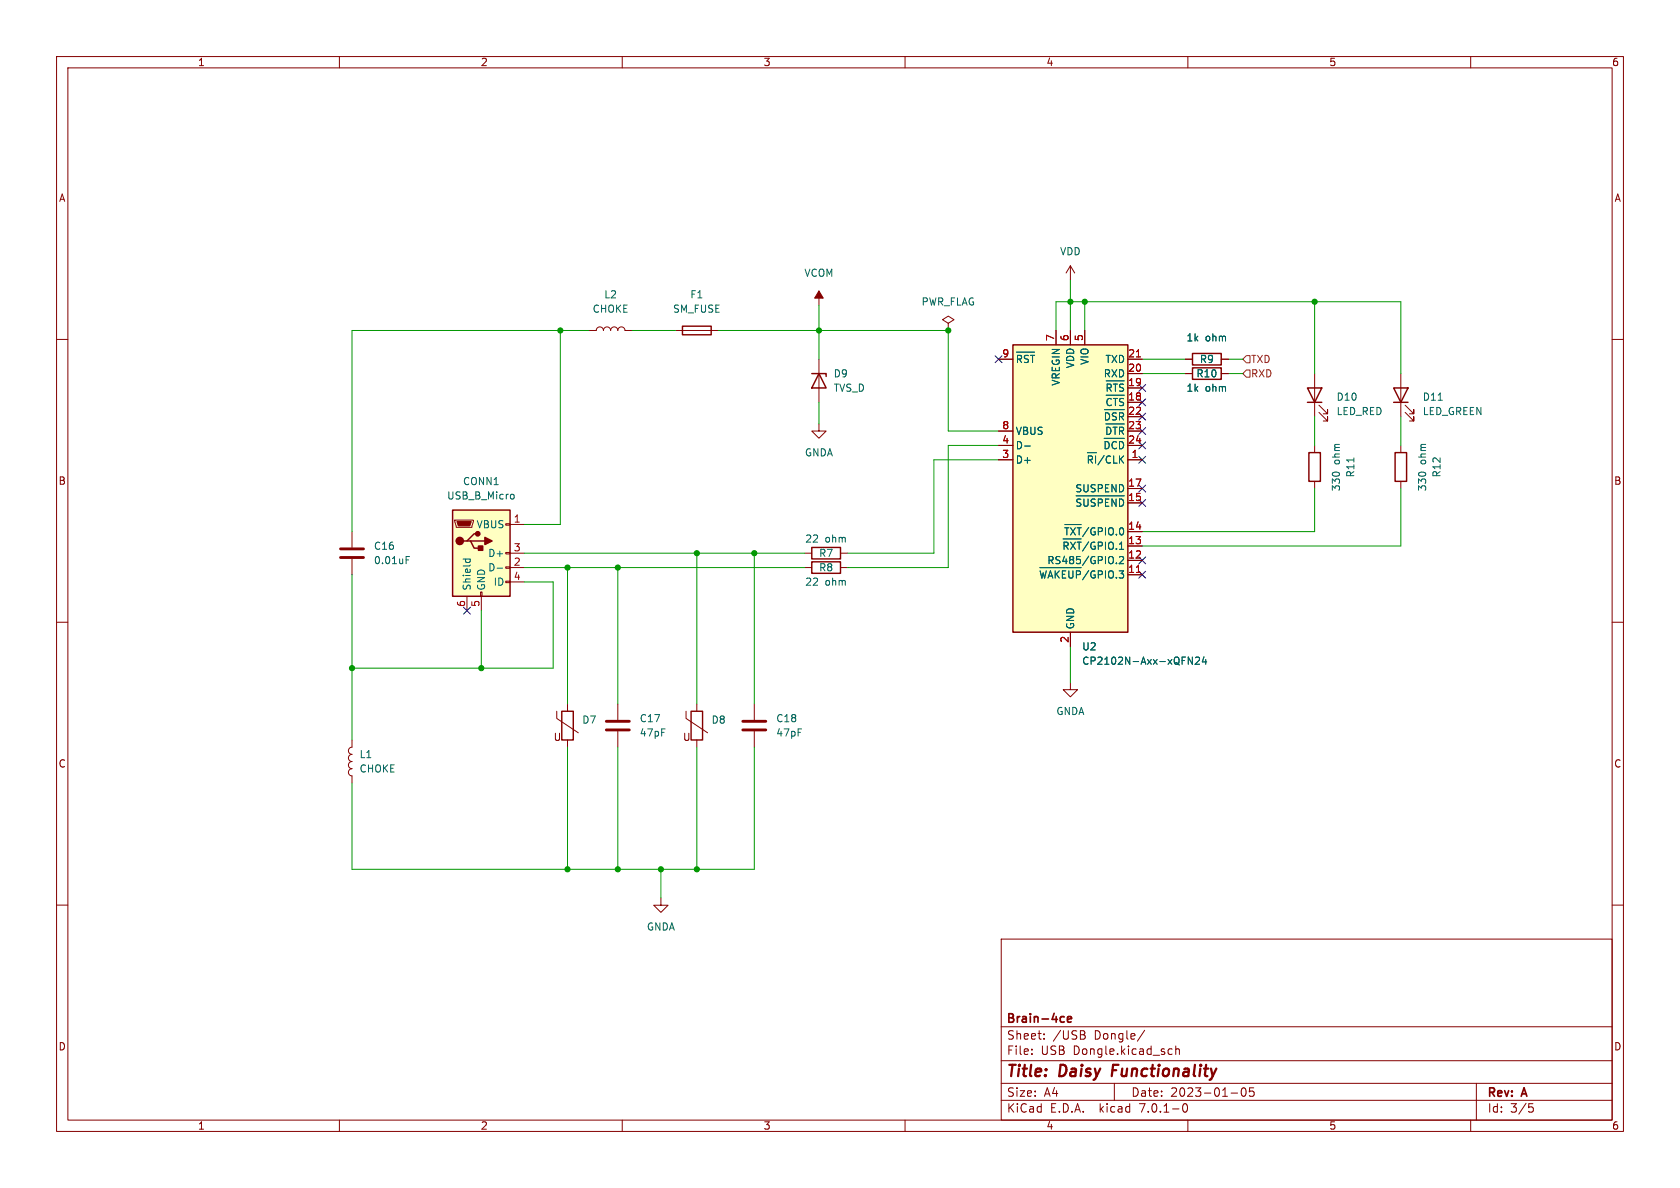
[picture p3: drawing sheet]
(kicad_sch (version 20211123) (generator eeschema)

 (paper "A4")

 (title_block
  (title "Daisy Functionality")
  (date "2023-01-05")
  (rev "A")
  (company "Brain-4ce"))

 (lib_symbols
  (symbol "Connector:USB_B_Micro" (pin_names (offset 1.016)) (in_bom yes) (on_board yes)
   (property "Reference" "J" (id 0) (at -5.08 11.43 0) (effects (font (size 1.27 1.27)) (justify left)))
   (property "Value" "USB_B_Micro" (id 1) (at -5.08 8.89 0) (effects (font (size 1.27 1.27)) (justify left)))
   (property "Footprint" "" (id 2) (at 3.81 -1.27 0) (effects (font (size 1.27 1.27)) hide))
   (property "Datasheet" "~" (id 3) (at 3.81 -1.27 0) (effects (font (size 1.27 1.27)) hide))
   (symbol "USB_B_Micro_0_1"
    (rectangle (start -5.08 -7.62) (end 5.08 7.62) (stroke (width 0.254) (type default) (color 0 0 0 0)) (fill (type background)))
    (circle (center -3.81 2.159) (radius 0.635) (stroke (width 0.254) (type default) (color 0 0 0 0)) (fill (type outline)))
    (circle (center -0.635 3.429) (radius 0.381) (stroke (width 0.254) (type default) (color 0 0 0 0)) (fill (type outline)))
    (rectangle (start -0.127 -7.62) (end 0.127 -6.858) (stroke (width 0) (type default) (color 0 0 0 0)) (fill (type none)))
    (polyline (pts (xy -1.905 2.159) (xy 0.635 2.159)) (stroke (width 0.254) (type default) (color 0 0 0 0)) (fill (type none)))
    (polyline (pts (xy -3.175 2.159) (xy -2.54 2.159) (xy -1.27 3.429) (xy -0.635 3.429)) (stroke (width 0.254) (type default) (color 0 0 0 0)) (fill (type none)))
    (polyline (pts (xy -2.54 2.159) (xy -1.905 2.159) (xy -1.27 0.889) (xy 0 0.889)) (stroke (width 0.254) (type default) (color 0 0 0 0)) (fill (type none)))
    (polyline (pts (xy 0.635 2.794) (xy 0.635 1.524) (xy 1.905 2.159) (xy 0.635 2.794)) (stroke (width 0.254) (type default) (color 0 0 0 0)) (fill (type outline)))
    (polyline (pts (xy -4.318 5.588) (xy -1.778 5.588) (xy -2.032 4.826) (xy -4.064 4.826) (xy -4.318 5.588)) (stroke (width 0) (type default) (color 0 0 0 0)) (fill (type outline)))
    (polyline (pts (xy -4.699 5.842) (xy -4.699 5.588) (xy -4.445 4.826) (xy -4.445 4.572) (xy -1.651 4.572) (xy -1.651 4.826) (xy -1.397 5.588) (xy -1.397 5.842) (xy -4.699 5.842)) (stroke (width 0) (type default) (color 0 0 0 0)) (fill (type none)))
    (rectangle (start 0.254 1.27) (end -0.508 0.508) (stroke (width 0.254) (type default) (color 0 0 0 0)) (fill (type outline)))
    (rectangle (start 5.08 -5.207) (end 4.318 -4.953) (stroke (width 0) (type default) (color 0 0 0 0)) (fill (type none)))
    (rectangle (start 5.08 -2.667) (end 4.318 -2.413) (stroke (width 0) (type default) (color 0 0 0 0)) (fill (type none)))
    (rectangle (start 5.08 -0.127) (end 4.318 0.127) (stroke (width 0) (type default) (color 0 0 0 0)) (fill (type none)))
    (rectangle (start 5.08 4.953) (end 4.318 5.207) (stroke (width 0) (type default) (color 0 0 0 0)) (fill (type none))))
   (symbol "USB_B_Micro_1_1"
    (pin power_out line (at 7.62 5.08 180) (length 2.54) (name "VBUS" (effects (font (size 1.27 1.27)))) (number "1" (effects (font (size 1.27 1.27)))))
    (pin bidirectional line (at 7.62 -2.54 180) (length 2.54) (name "D-" (effects (font (size 1.27 1.27)))) (number "2" (effects (font (size 1.27 1.27)))))
    (pin bidirectional line (at 7.62 0 180) (length 2.54) (name "D+" (effects (font (size 1.27 1.27)))) (number "3" (effects (font (size 1.27 1.27)))))
    (pin passive line (at 7.62 -5.08 180) (length 2.54) (name "ID" (effects (font (size 1.27 1.27)))) (number "4" (effects (font (size 1.27 1.27)))))
    (pin power_out line (at 0 -10.16 90) (length 2.54) (name "GND" (effects (font (size 1.27 1.27)))) (number "5" (effects (font (size 1.27 1.27)))))
    (pin passive line (at -2.54 -10.16 90) (length 2.54) (name "Shield" (effects (font (size 1.27 1.27)))) (number "6" (effects (font (size 1.27 1.27)))))))
  (symbol "Device:C" (pin_numbers hide) (pin_names (offset 0.254)) (in_bom yes) (on_board yes)
   (property "Reference" "C" (id 0) (at 0.635 2.54 0) (effects (font (size 1.27 1.27)) (justify left)))
   (property "Value" "C" (id 1) (at 0.635 -2.54 0) (effects (font (size 1.27 1.27)) (justify left)))
   (property "Footprint" "" (id 2) (at 0.9652 -3.81 0) (effects (font (size 1.27 1.27)) hide))
   (property "Datasheet" "~" (id 3) (at 0 0 0) (effects (font (size 1.27 1.27)) hide))
   (symbol "C_0_1"
    (polyline (pts (xy -2.032 -0.762) (xy 2.032 -0.762)) (stroke (width 0.508) (type default) (color 0 0 0 0)) (fill (type none)))
    (polyline (pts (xy -2.032 0.762) (xy 2.032 0.762)) (stroke (width 0.508) (type default) (color 0 0 0 0)) (fill (type none))))
   (symbol "C_1_1"
    (pin passive line (at 0 3.81 270) (length 2.794) (name "~" (effects (font (size 1.27 1.27)))) (number "1" (effects (font (size 1.27 1.27)))))
    (pin passive line (at 0 -3.81 90) (length 2.794) (name "~" (effects (font (size 1.27 1.27)))) (number "2" (effects (font (size 1.27 1.27)))))))
  (symbol "Device:D_Zener" (pin_numbers hide) (pin_names (offset 1.016) hide) (in_bom yes) (on_board yes)
   (property "Reference" "D" (id 0) (at 0 2.54 0) (effects (font (size 1.27 1.27))))
   (property "Value" "D_Zener" (id 1) (at 0 -2.54 0) (effects (font (size 1.27 1.27))))
   (property "Footprint" "" (id 2) (at 0 0 0) (effects (font (size 1.27 1.27)) hide))
   (property "Datasheet" "~" (id 3) (at 0 0 0) (effects (font (size 1.27 1.27)) hide))
   (symbol "D_Zener_0_1"
    (polyline (pts (xy 1.27 0) (xy -1.27 0)) (stroke (width 0) (type default) (color 0 0 0 0)) (fill (type none)))
    (polyline (pts (xy -1.27 -1.27) (xy -1.27 1.27) (xy -0.762 1.27)) (stroke (width 0.254) (type default) (color 0 0 0 0)) (fill (type none)))
    (polyline (pts (xy 1.27 -1.27) (xy 1.27 1.27) (xy -1.27 0) (xy 1.27 -1.27)) (stroke (width 0.254) (type default) (color 0 0 0 0)) (fill (type none))))
   (symbol "D_Zener_1_1"
    (pin passive line (at -3.81 0 0) (length 2.54) (name "K" (effects (font (size 1.27 1.27)))) (number "1" (effects (font (size 1.27 1.27)))))
    (pin passive line (at 3.81 0 180) (length 2.54) (name "A" (effects (font (size 1.27 1.27)))) (number "2" (effects (font (size 1.27 1.27)))))))
  (symbol "Device:Fuse" (pin_numbers hide) (pin_names (offset 0)) (in_bom yes) (on_board yes)
   (property "Reference" "F" (id 0) (at 2.032 0 90) (effects (font (size 1.27 1.27))))
   (property "Value" "Fuse" (id 1) (at -1.905 0 90) (effects (font (size 1.27 1.27))))
   (property "Footprint" "" (id 2) (at -1.778 0 90) (effects (font (size 1.27 1.27)) hide))
   (property "Datasheet" "~" (id 3) (at 0 0 0) (effects (font (size 1.27 1.27)) hide))
   (symbol "Fuse_0_1"
    (rectangle (start -0.762 -2.54) (end 0.762 2.54) (stroke (width 0.254) (type default) (color 0 0 0 0)) (fill (type none)))
    (polyline (pts (xy 0 2.54) (xy 0 -2.54)) (stroke (width 0) (type default) (color 0 0 0 0)) (fill (type none))))
   (symbol "Fuse_1_1"
    (pin passive line (at 0 3.81 270) (length 1.27) (name "~" (effects (font (size 1.27 1.27)))) (number "1" (effects (font (size 1.27 1.27)))))
    (pin passive line (at 0 -3.81 90) (length 1.27) (name "~" (effects (font (size 1.27 1.27)))) (number "2" (effects (font (size 1.27 1.27)))))))
  (symbol "Device:L" (pin_numbers hide) (pin_names (offset 1.016) hide) (in_bom yes) (on_board yes)
   (property "Reference" "L" (id 0) (at -1.27 0 90) (effects (font (size 1.27 1.27))))
   (property "Value" "L" (id 1) (at 1.905 0 90) (effects (font (size 1.27 1.27))))
   (property "Footprint" "" (id 2) (at 0 0 0) (effects (font (size 1.27 1.27)) hide))
   (property "Datasheet" "~" (id 3) (at 0 0 0) (effects (font (size 1.27 1.27)) hide))
   (symbol "L_0_1"
    (arc (start 0 -2.54) (mid 0.635 -1.905) (end 0 -1.27) (stroke (width 0) (type default) (color 0 0 0 0)) (fill (type none)))
    (arc (start 0 -1.27) (mid 0.635 -0.635) (end 0 0) (stroke (width 0) (type default) (color 0 0 0 0)) (fill (type none)))
    (arc (start 0 0) (mid 0.635 0.635) (end 0 1.27) (stroke (width 0) (type default) (color 0 0 0 0)) (fill (type none)))
    (arc (start 0 1.27) (mid 0.635 1.905) (end 0 2.54) (stroke (width 0) (type default) (color 0 0 0 0)) (fill (type none))))
   (symbol "L_1_1"
    (pin passive line (at 0 3.81 270) (length 1.27) (name "1" (effects (font (size 1.27 1.27)))) (number "1" (effects (font (size 1.27 1.27)))))
    (pin passive line (at 0 -3.81 90) (length 1.27) (name "2" (effects (font (size 1.27 1.27)))) (number "2" (effects (font (size 1.27 1.27)))))))
  (symbol "Device:LED" (pin_numbers hide) (pin_names (offset 1.016) hide) (in_bom yes) (on_board yes)
   (property "Reference" "D" (id 0) (at 0 2.54 0) (effects (font (size 1.27 1.27))))
   (property "Value" "LED" (id 1) (at 0 -2.54 0) (effects (font (size 1.27 1.27))))
   (property "Footprint" "" (id 2) (at 0 0 0) (effects (font (size 1.27 1.27)) hide))
   (property "Datasheet" "~" (id 3) (at 0 0 0) (effects (font (size 1.27 1.27)) hide))
   (symbol "LED_0_1"
    (polyline (pts (xy -1.27 -1.27) (xy -1.27 1.27)) (stroke (width 0.254) (type default) (color 0 0 0 0)) (fill (type none)))
    (polyline (pts (xy -1.27 0) (xy 1.27 0)) (stroke (width 0) (type default) (color 0 0 0 0)) (fill (type none)))
    (polyline (pts (xy 1.27 -1.27) (xy 1.27 1.27) (xy -1.27 0) (xy 1.27 -1.27)) (stroke (width 0.254) (type default) (color 0 0 0 0)) (fill (type none)))
    (polyline (pts (xy -3.048 -0.762) (xy -4.572 -2.286) (xy -3.81 -2.286) (xy -4.572 -2.286) (xy -4.572 -1.524)) (stroke (width 0) (type default) (color 0 0 0 0)) (fill (type none)))
    (polyline (pts (xy -1.778 -0.762) (xy -3.302 -2.286) (xy -2.54 -2.286) (xy -3.302 -2.286) (xy -3.302 -1.524)) (stroke (width 0) (type default) (color 0 0 0 0)) (fill (type none))))
   (symbol "LED_1_1"
    (pin passive line (at -3.81 0 0) (length 2.54) (name "K" (effects (font (size 1.27 1.27)))) (number "1" (effects (font (size 1.27 1.27)))))
    (pin passive line (at 3.81 0 180) (length 2.54) (name "A" (effects (font (size 1.27 1.27)))) (number "2" (effects (font (size 1.27 1.27)))))))
  (symbol "Device:R" (pin_numbers hide) (pin_names (offset 0)) (in_bom yes) (on_board yes)
   (property "Reference" "R" (id 0) (at 2.032 0 90) (effects (font (size 1.27 1.27))))
   (property "Value" "R" (id 1) (at 0 0 90) (effects (font (size 1.27 1.27))))
   (property "Footprint" "" (id 2) (at -1.778 0 90) (effects (font (size 1.27 1.27)) hide))
   (property "Datasheet" "~" (id 3) (at 0 0 0) (effects (font (size 1.27 1.27)) hide))
   (symbol "R_0_1"
    (rectangle (start -1.016 -2.54) (end 1.016 2.54) (stroke (width 0.254) (type default) (color 0 0 0 0)) (fill (type none))))
   (symbol "R_1_1"
    (pin passive line (at 0 3.81 270) (length 1.27) (name "~" (effects (font (size 1.27 1.27)))) (number "1" (effects (font (size 1.27 1.27)))))
    (pin passive line (at 0 -3.81 90) (length 1.27) (name "~" (effects (font (size 1.27 1.27)))) (number "2" (effects (font (size 1.27 1.27)))))))
  (symbol "Device:Varistor" (pin_numbers hide) (pin_names (offset 0)) (in_bom yes) (on_board yes)
   (property "Reference" "RV" (id 0) (at 3.175 0 90) (effects (font (size 1.27 1.27))))
   (property "Value" "Varistor" (id 1) (at -3.175 0 90) (effects (font (size 1.27 1.27))))
   (property "Footprint" "" (id 2) (at -1.778 0 90) (effects (font (size 1.27 1.27)) hide))
   (property "Datasheet" "~" (id 3) (at 0 0 0) (effects (font (size 1.27 1.27)) hide))
   (symbol "Varistor_0_0"
    (text "U" (at -1.778 -2.032 0) (effects (font (size 1.27 1.27)))))
   (symbol "Varistor_0_1"
    (rectangle (start -1.016 -2.54) (end 1.016 2.54) (stroke (width 0.254) (type default) (color 0 0 0 0)) (fill (type none)))
    (polyline (pts (xy -1.905 2.54) (xy -1.905 1.27) (xy 1.905 -1.27)) (stroke (width 0) (type default) (color 0 0 0 0)) (fill (type none))))
   (symbol "Varistor_1_1"
    (pin passive line (at 0 3.81 270) (length 1.27) (name "~" (effects (font (size 1.27 1.27)))) (number "1" (effects (font (size 1.27 1.27)))))
    (pin passive line (at 0 -3.81 90) (length 1.27) (name "~" (effects (font (size 1.27 1.27)))) (number "2" (effects (font (size 1.27 1.27)))))))
  (symbol "Interface_USB:CP2102N-Axx-xQFN24" (in_bom yes) (on_board yes)
   (property "Reference" "U" (id 0) (at -8.89 26.67 0) (effects (font (size 1.27 1.27))))
   (property "Value" "CP2102N-Axx-xQFN24" (id 1) (at 13.97 26.67 0) (effects (font (size 1.27 1.27))))
   (property "Footprint" "Package_DFN_QFN:QFN-24-1EP_4x4mm_P0.5mm_EP2.6x2.6mm" (id 2) (at 31.75 -26.67 0) (effects (font (size 1.27 1.27)) hide))
   (property "Datasheet" "https://www.silabs.com/documents/public/data-sheets/cp2102n-datasheet.pdf" (id 3) (at 1.27 -19.05 0) (effects (font (size 1.27 1.27)) hide))
   (symbol "CP2102N-Axx-xQFN24_0_1"
    (rectangle (start -10.16 25.4) (end 10.16 -25.4) (stroke (width 0.254) (type default) (color 0 0 0 0)) (fill (type background))))
   (symbol "CP2102N-Axx-xQFN24_1_1"
    (pin bidirectional line (at 12.7 5.08 180) (length 2.54) (name "~{RI}/CLK" (effects (font (size 1.27 1.27)))) (number "1" (effects (font (size 1.27 1.27)))))
    (pin no_connect line (at -10.16 -22.86 0) (length 2.54) hide (name "NC" (effects (font (size 1.27 1.27)))) (number "10" (effects (font (size 1.27 1.27)))))
    (pin bidirectional line (at 12.7 -15.24 180) (length 2.54) (name "~{WAKEUP}/GPIO.3" (effects (font (size 1.27 1.27)))) (number "11" (effects (font (size 1.27 1.27)))))
    (pin bidirectional line (at 12.7 -12.7 180) (length 2.54) (name "RS485/GPIO.2" (effects (font (size 1.27 1.27)))) (number "12" (effects (font (size 1.27 1.27)))))
    (pin bidirectional line (at 12.7 -10.16 180) (length 2.54) (name "~{RXT}/GPIO.1" (effects (font (size 1.27 1.27)))) (number "13" (effects (font (size 1.27 1.27)))))
    (pin bidirectional line (at 12.7 -7.62 180) (length 2.54) (name "~{TXT}/GPIO.0" (effects (font (size 1.27 1.27)))) (number "14" (effects (font (size 1.27 1.27)))))
    (pin output line (at 12.7 -2.54 180) (length 2.54) (name "~{SUSPEND}" (effects (font (size 1.27 1.27)))) (number "15" (effects (font (size 1.27 1.27)))))
    (pin no_connect line (at 10.16 -22.86 180) (length 2.54) hide (name "NC" (effects (font (size 1.27 1.27)))) (number "16" (effects (font (size 1.27 1.27)))))
    (pin output line (at 12.7 0 180) (length 2.54) (name "SUSPEND" (effects (font (size 1.27 1.27)))) (number "17" (effects (font (size 1.27 1.27)))))
    (pin input line (at 12.7 15.24 180) (length 2.54) (name "~{CTS}" (effects (font (size 1.27 1.27)))) (number "18" (effects (font (size 1.27 1.27)))))
    (pin output line (at 12.7 17.78 180) (length 2.54) (name "~{RTS}" (effects (font (size 1.27 1.27)))) (number "19" (effects (font (size 1.27 1.27)))))
    (pin power_in line (at 0 -27.94 90) (length 2.54) (name "GND" (effects (font (size 1.27 1.27)))) (number "2" (effects (font (size 1.27 1.27)))))
    (pin input line (at 12.7 20.32 180) (length 2.54) (name "RXD" (effects (font (size 1.27 1.27)))) (number "20" (effects (font (size 1.27 1.27)))))
    (pin output line (at 12.7 22.86 180) (length 2.54) (name "TXD" (effects (font (size 1.27 1.27)))) (number "21" (effects (font (size 1.27 1.27)))))
    (pin input line (at 12.7 12.7 180) (length 2.54) (name "~{DSR}" (effects (font (size 1.27 1.27)))) (number "22" (effects (font (size 1.27 1.27)))))
    (pin output line (at 12.7 10.16 180) (length 2.54) (name "~{DTR}" (effects (font (size 1.27 1.27)))) (number "23" (effects (font (size 1.27 1.27)))))
    (pin input line (at 12.7 7.62 180) (length 2.54) (name "~{DCD}" (effects (font (size 1.27 1.27)))) (number "24" (effects (font (size 1.27 1.27)))))
    (pin passive line (at 0 -27.94 90) (length 2.54) hide (name "GND" (effects (font (size 1.27 1.27)))) (number "25" (effects (font (size 1.27 1.27)))))
    (pin bidirectional line (at -12.7 5.08 0) (length 2.54) (name "D+" (effects (font (size 1.27 1.27)))) (number "3" (effects (font (size 1.27 1.27)))))
    (pin bidirectional line (at -12.7 7.62 0) (length 2.54) (name "D-" (effects (font (size 1.27 1.27)))) (number "4" (effects (font (size 1.27 1.27)))))
    (pin power_in line (at 2.54 27.94 270) (length 2.54) (name "VIO" (effects (font (size 1.27 1.27)))) (number "5" (effects (font (size 1.27 1.27)))))
    (pin power_in line (at 0 27.94 270) (length 2.54) (name "VDD" (effects (font (size 1.27 1.27)))) (number "6" (effects (font (size 1.27 1.27)))))
    (pin power_in line (at -2.54 27.94 270) (length 2.54) (name "VREGIN" (effects (font (size 1.27 1.27)))) (number "7" (effects (font (size 1.27 1.27)))))
    (pin input line (at -12.7 10.16 0) (length 2.54) (name "VBUS" (effects (font (size 1.27 1.27)))) (number "8" (effects (font (size 1.27 1.27)))))
    (pin input line (at -12.7 22.86 0) (length 2.54) (name "~{RST}" (effects (font (size 1.27 1.27)))) (number "9" (effects (font (size 1.27 1.27)))))))
  (symbol "power:GNDA" (power) (pin_names (offset 0)) (in_bom yes) (on_board yes)
   (property "Reference" "#PWR" (id 0) (at 0 -6.35 0) (effects (font (size 1.27 1.27)) hide))
   (property "Value" "GNDA" (id 1) (at 0 -3.81 0) (effects (font (size 1.27 1.27))))
   (property "Footprint" "" (id 2) (at 0 0 0) (effects (font (size 1.27 1.27)) hide))
   (property "Datasheet" "" (id 3) (at 0 0 0) (effects (font (size 1.27 1.27)) hide))
   (symbol "GNDA_0_1"
    (polyline (pts (xy 0 0) (xy 0 -1.27) (xy 1.27 -1.27) (xy 0 -2.54) (xy -1.27 -1.27) (xy 0 -1.27)) (stroke (width 0) (type default) (color 0 0 0 0)) (fill (type none))))
   (symbol "GNDA_1_1"
    (pin power_in line (at 0 0 270) (length 0) hide (name "GNDA" (effects (font (size 1.27 1.27)))) (number "1" (effects (font (size 1.27 1.27)))))))
  (symbol "power:PWR_FLAG" (power) (pin_numbers hide) (pin_names (offset 0) hide) (in_bom yes) (on_board yes)
   (property "Reference" "#FLG" (id 0) (at 0 1.905 0) (effects (font (size 1.27 1.27)) hide))
   (property "Value" "PWR_FLAG" (id 1) (at 0 3.81 0) (effects (font (size 1.27 1.27))))
   (property "Footprint" "" (id 2) (at 0 0 0) (effects (font (size 1.27 1.27)) hide))
   (property "Datasheet" "~" (id 3) (at 0 0 0) (effects (font (size 1.27 1.27)) hide))
   (symbol "PWR_FLAG_0_0"
    (pin power_out line (at 0 0 90) (length 0) (name "pwr" (effects (font (size 1.27 1.27)))) (number "1" (effects (font (size 1.27 1.27))))))
   (symbol "PWR_FLAG_0_1"
    (polyline (pts (xy 0 0) (xy 0 1.27) (xy -1.016 1.905) (xy 0 2.54) (xy 1.016 1.905) (xy 0 1.27)) (stroke (width 0) (type default) (color 0 0 0 0)) (fill (type none)))))
  (symbol "power:VCOM" (power) (pin_names (offset 0)) (in_bom yes) (on_board yes)
   (property "Reference" "#PWR" (id 0) (at 0 -3.81 0) (effects (font (size 1.27 1.27)) hide))
   (property "Value" "VCOM" (id 1) (at 0 3.81 0) (effects (font (size 1.27 1.27))))
   (property "Footprint" "" (id 2) (at 0 0 0) (effects (font (size 1.27 1.27)) hide))
   (property "Datasheet" "" (id 3) (at 0 0 0) (effects (font (size 1.27 1.27)) hide))
   (symbol "VCOM_0_1"
    (polyline (pts (xy 0 0) (xy 0 2.54)) (stroke (width 0) (type default) (color 0 0 0 0)) (fill (type none)))
    (polyline (pts (xy 0.762 1.27) (xy -0.762 1.27) (xy 0 2.54) (xy 0.762 1.27)) (stroke (width 0) (type default) (color 0 0 0 0)) (fill (type outline))))
   (symbol "VCOM_1_1"
    (pin power_in line (at 0 0 90) (length 0) hide (name "VCOM" (effects (font (size 1.27 1.27)))) (number "1" (effects (font (size 1.27 1.27)))))))
  (symbol "power:VDD" (power) (pin_names (offset 0)) (in_bom yes) (on_board yes)
   (property "Reference" "#PWR" (id 0) (at 0 -3.81 0) (effects (font (size 1.27 1.27)) hide))
   (property "Value" "VDD" (id 1) (at 0 3.81 0) (effects (font (size 1.27 1.27))))
   (property "Footprint" "" (id 2) (at 0 0 0) (effects (font (size 1.27 1.27)) hide))
   (property "Datasheet" "" (id 3) (at 0 0 0) (effects (font (size 1.27 1.27)) hide))
   (symbol "VDD_0_1"
    (polyline (pts (xy -0.762 1.27) (xy 0 2.54)) (stroke (width 0) (type default) (color 0 0 0 0)) (fill (type none)))
    (polyline (pts (xy 0 0) (xy 0 2.54)) (stroke (width 0) (type default) (color 0 0 0 0)) (fill (type none)))
    (polyline (pts (xy 0 2.54) (xy 0.762 1.27)) (stroke (width 0) (type default) (color 0 0 0 0)) (fill (type none))))
   (symbol "VDD_1_1"
    (pin power_in line (at 0 0 90) (length 0) hide (name "VDD" (effects (font (size 1.27 1.27)))) (number "1" (effects (font (size 1.27 1.27))))))))

 (junction (at 232.41 53.34) (diameter 0) (color 0 0 0 0))
 (junction (at 100.33 153.67) (diameter 0) (color 0 0 0 0))
 (junction (at 167.64 58.42) (diameter 0) (color 0 0 0 0))
 (junction (at 100.33 100.33) (diameter 0) (color 0 0 0 0))
 (junction (at 109.22 100.33) (diameter 0) (color 0 0 0 0))
 (junction (at 189.23 53.34) (diameter 0) (color 0 0 0 0))
 (junction (at 62.23 118.11) (diameter 0) (color 0 0 0 0))
 (junction (at 133.35 97.79) (diameter 0) (color 0 0 0 0))
 (junction (at 144.78 58.42) (diameter 0) (color 0 0 0 0))
 (junction (at 123.19 153.67) (diameter 0) (color 0 0 0 0))
 (junction (at 191.77 53.34) (diameter 0) (color 0 0 0 0))
 (junction (at 85.09 118.11) (diameter 0) (color 0 0 0 0))
 (junction (at 123.19 97.79) (diameter 0) (color 0 0 0 0))
 (junction (at 116.84 153.67) (diameter 0) (color 0 0 0 0))
 (junction (at 99.06 58.42) (diameter 0) (color 0 0 0 0))
 (junction (at 109.22 153.67) (diameter 0) (color 0 0 0 0))

 (no_connect (at 201.93 71.12))
 (no_connect (at 201.93 76.2))
 (no_connect (at 201.93 78.74))
 (no_connect (at 201.93 101.6))
 (no_connect (at 201.93 73.66))
 (no_connect (at 201.93 81.28))
 (no_connect (at 82.55 107.95))
 (no_connect (at 201.93 68.58))
 (no_connect (at 176.53 63.5))
 (no_connect (at 201.93 99.06))
 (no_connect (at 201.93 88.9))
 (no_connect (at 201.93 86.36))

 (wire (pts (xy 109.22 100.33) (xy 142.24 100.33)) (stroke (width 0) (type default) (color 0 0 0 0)))
 (wire (pts (xy 97.79 102.87) (xy 97.79 118.11)) (stroke (width 0) (type default) (color 0 0 0 0)))
 (wire (pts (xy 217.17 66.04) (xy 219.71 66.04)) (stroke (width 0) (type default) (color 0 0 0 0)))
 (wire (pts (xy 176.53 76.2) (xy 167.64 76.2)) (stroke (width 0) (type default) (color 0 0 0 0)))
 (wire (pts (xy 149.86 97.79) (xy 165.1 97.79)) (stroke (width 0) (type default) (color 0 0 0 0)))
 (wire (pts (xy 116.84 153.67) (xy 123.19 153.67)) (stroke (width 0) (type default) (color 0 0 0 0)))
 (wire (pts (xy 144.78 58.42) (xy 144.78 63.5)) (stroke (width 0) (type default) (color 0 0 0 0)))
 (wire (pts (xy 62.23 58.42) (xy 99.06 58.42)) (stroke (width 0) (type default) (color 0 0 0 0)))
 (wire (pts (xy 191.77 53.34) (xy 232.41 53.34)) (stroke (width 0) (type default) (color 0 0 0 0)))
 (wire (pts (xy 111.76 58.42) (xy 119.38 58.42)) (stroke (width 0) (type default) (color 0 0 0 0)))
 (wire (pts (xy 167.64 78.74) (xy 176.53 78.74)) (stroke (width 0) (type default) (color 0 0 0 0)))
 (wire (pts (xy 167.64 100.33) (xy 167.64 78.74)) (stroke (width 0) (type default) (color 0 0 0 0)))
 (wire (pts (xy 100.33 132.08) (xy 100.33 153.67)) (stroke (width 0) (type default) (color 0 0 0 0)))
 (wire (pts (xy 92.71 102.87) (xy 97.79 102.87)) (stroke (width 0) (type default) (color 0 0 0 0)))
 (wire (pts (xy 62.23 138.43) (xy 62.23 153.67)) (stroke (width 0) (type default) (color 0 0 0 0)))
 (wire (pts (xy 189.23 114.3) (xy 189.23 120.65)) (stroke (width 0) (type default) (color 0 0 0 0)))
 (wire (pts (xy 189.23 53.34) (xy 191.77 53.34)) (stroke (width 0) (type default) (color 0 0 0 0)))
 (wire (pts (xy 201.93 63.5) (xy 209.55 63.5)) (stroke (width 0) (type default) (color 0 0 0 0)))
 (wire (pts (xy 116.84 153.67) (xy 109.22 153.67)) (stroke (width 0) (type default) (color 0 0 0 0)))
 (wire (pts (xy 219.71 63.5) (xy 217.17 63.5)) (stroke (width 0) (type default) (color 0 0 0 0)))
 (wire (pts (xy 100.33 100.33) (xy 100.33 124.46)) (stroke (width 0) (type default) (color 0 0 0 0)))
 (wire (pts (xy 167.64 76.2) (xy 167.64 58.42)) (stroke (width 0) (type default) (color 0 0 0 0)))
 (wire (pts (xy 133.35 153.67) (xy 123.19 153.67)) (stroke (width 0) (type default) (color 0 0 0 0)))
 (wire (pts (xy 62.23 153.67) (xy 100.33 153.67)) (stroke (width 0) (type default) (color 0 0 0 0)))
 (wire (pts (xy 133.35 132.08) (xy 133.35 153.67)) (stroke (width 0) (type default) (color 0 0 0 0)))
 (wire (pts (xy 123.19 97.79) (xy 123.19 124.46)) (stroke (width 0) (type default) (color 0 0 0 0)))
 (wire (pts (xy 165.1 81.28) (xy 176.53 81.28)) (stroke (width 0) (type default) (color 0 0 0 0)))
 (wire (pts (xy 123.19 97.79) (xy 133.35 97.79)) (stroke (width 0) (type default) (color 0 0 0 0)))
 (wire (pts (xy 99.06 58.42) (xy 104.14 58.42)) (stroke (width 0) (type default) (color 0 0 0 0)))
 (wire (pts (xy 232.41 73.66) (xy 232.41 78.74)) (stroke (width 0) (type default) (color 0 0 0 0)))
 (wire (pts (xy 247.65 73.66) (xy 247.65 78.74)) (stroke (width 0) (type default) (color 0 0 0 0)))
 (wire (pts (xy 127 58.42) (xy 144.78 58.42)) (stroke (width 0) (type default) (color 0 0 0 0)))
 (wire (pts (xy 123.19 132.08) (xy 123.19 153.67)) (stroke (width 0) (type default) (color 0 0 0 0)))
 (wire (pts (xy 109.22 132.08) (xy 109.22 153.67)) (stroke (width 0) (type default) (color 0 0 0 0)))
 (wire (pts (xy 92.71 92.71) (xy 99.06 92.71)) (stroke (width 0) (type default) (color 0 0 0 0)))
 (wire (pts (xy 201.93 66.04) (xy 209.55 66.04)) (stroke (width 0) (type default) (color 0 0 0 0)))
 (wire (pts (xy 201.93 93.98) (xy 232.41 93.98)) (stroke (width 0) (type default) (color 0 0 0 0)))
 (wire (pts (xy 109.22 100.33) (xy 109.22 124.46)) (stroke (width 0) (type default) (color 0 0 0 0)))
 (wire (pts (xy 191.77 58.42) (xy 191.77 53.34)) (stroke (width 0) (type default) (color 0 0 0 0)))
 (wire (pts (xy 167.64 58.42) (xy 144.78 58.42)) (stroke (width 0) (type default) (color 0 0 0 0)))
 (wire (pts (xy 62.23 101.6) (xy 62.23 118.11)) (stroke (width 0) (type default) (color 0 0 0 0)))
 (wire (pts (xy 189.23 49.53) (xy 189.23 53.34)) (stroke (width 0) (type default) (color 0 0 0 0)))
 (wire (pts (xy 133.35 97.79) (xy 142.24 97.79)) (stroke (width 0) (type default) (color 0 0 0 0)))
 (wire (pts (xy 62.23 118.11) (xy 62.23 130.81)) (stroke (width 0) (type default) (color 0 0 0 0)))
 (wire (pts (xy 232.41 53.34) (xy 232.41 66.04)) (stroke (width 0) (type default) (color 0 0 0 0)))
 (wire (pts (xy 85.09 118.11) (xy 85.09 107.95)) (stroke (width 0) (type default) (color 0 0 0 0)))
 (wire (pts (xy 100.33 153.67) (xy 109.22 153.67)) (stroke (width 0) (type default) (color 0 0 0 0)))
 (wire (pts (xy 247.65 66.04) (xy 247.65 53.34)) (stroke (width 0) (type default) (color 0 0 0 0)))
 (wire (pts (xy 201.93 96.52) (xy 247.65 96.52)) (stroke (width 0) (type default) (color 0 0 0 0)))
 (wire (pts (xy 232.41 86.36) (xy 232.41 93.98)) (stroke (width 0) (type default) (color 0 0 0 0)))
 (wire (pts (xy 62.23 93.98) (xy 62.23 58.42)) (stroke (width 0) (type default) (color 0 0 0 0)))
 (wire (pts (xy 144.78 71.12) (xy 144.78 74.93)) (stroke (width 0) (type default) (color 0 0 0 0)))
 (wire (pts (xy 99.06 58.42) (xy 99.06 92.71)) (stroke (width 0) (type default) (color 0 0 0 0)))
 (wire (pts (xy 247.65 86.36) (xy 247.65 96.52)) (stroke (width 0) (type default) (color 0 0 0 0)))
 (wire (pts (xy 133.35 97.79) (xy 133.35 124.46)) (stroke (width 0) (type default) (color 0 0 0 0)))
 (wire (pts (xy 116.84 153.67) (xy 116.84 158.75)) (stroke (width 0) (type default) (color 0 0 0 0)))
 (wire (pts (xy 165.1 97.79) (xy 165.1 81.28)) (stroke (width 0) (type default) (color 0 0 0 0)))
 (wire (pts (xy 232.41 53.34) (xy 247.65 53.34)) (stroke (width 0) (type default) (color 0 0 0 0)))
 (wire (pts (xy 100.33 100.33) (xy 109.22 100.33)) (stroke (width 0) (type default) (color 0 0 0 0)))
 (wire (pts (xy 92.71 97.79) (xy 123.19 97.79)) (stroke (width 0) (type default) (color 0 0 0 0)))
 (wire (pts (xy 144.78 53.975) (xy 144.78 58.42)) (stroke (width 0) (type default) (color 0 0 0 0)))
 (wire (pts (xy 97.79 118.11) (xy 85.09 118.11)) (stroke (width 0) (type default) (color 0 0 0 0)))
 (wire (pts (xy 149.86 100.33) (xy 167.64 100.33)) (stroke (width 0) (type default) (color 0 0 0 0)))
 (wire (pts (xy 186.69 58.42) (xy 186.69 53.34)) (stroke (width 0) (type default) (color 0 0 0 0)))
 (wire (pts (xy 92.71 100.33) (xy 100.33 100.33)) (stroke (width 0) (type default) (color 0 0 0 0)))
 (wire (pts (xy 186.69 53.34) (xy 189.23 53.34)) (stroke (width 0) (type default) (color 0 0 0 0)))
 (wire (pts (xy 189.23 53.34) (xy 189.23 58.42)) (stroke (width 0) (type default) (color 0 0 0 0)))
 (wire (pts (xy 62.23 118.11) (xy 85.09 118.11)) (stroke (width 0) (type default) (color 0 0 0 0)))

 (hierarchical_label "TXD" (shape input) (at 219.71 63.5 0) (effects (font (size 1.27 1.27)) (justify left)))
 (hierarchical_label "RXD" (shape input) (at 219.71 66.04 0) (effects (font (size 1.27 1.27)) (justify left)))

 (symbol (lib_id "Device:R") (at 232.41 82.55 0) (mirror y) (unit 1) (in_bom yes) (on_board yes) (fields_autoplaced)
  (property "Reference" "R11" (id 0) (at 238.76 82.55 90))
  (property "Value" "330 ohm" (id 1) (at 236.22 82.55 90))
  (property "Footprint" "Resistor_SMD:R_0402_1005Metric" (id 2) (at 234.188 82.55 90) (effects (font (size 1.27 1.27)) hide))
  (property "Datasheet" "~" (id 3) (at 232.41 82.55 0) (effects (font (size 1.27 1.27)) hide)) (pin "1") (pin "2"))

 (symbol (lib_id "Device:Fuse") (at 123.19 58.42 270) (unit 1) (in_bom yes) (on_board yes) (fields_autoplaced)
  (property "Reference" "F1" (id 0) (at 123.19 52.07 90))
  (property "Value" "SM_FUSE" (id 1) (at 123.19 54.61 90))
  (property "Footprint" "Fuse:Fuse_1812_4532Metric" (id 2) (at 123.19 56.642 90) (effects (font (size 1.27 1.27)) hide))
  (property "Datasheet" "~" (id 3) (at 123.19 58.42 0) (effects (font (size 1.27 1.27)) hide)) (pin "1") (pin "2"))

 (symbol (lib_id "Device:Varistor") (at 100.33 128.27 0) (unit 1) (in_bom yes) (on_board yes) (fields_autoplaced)
  (property "Reference" "D7" (id 0) (at 102.87 127.2531 0) (effects (font (size 1.27 1.27)) (justify left)))
  (property "Value" "ESD_VARISTOR" (id 1) (at 102.87 129.7931 0) (effects (font (size 1.27 1.27)) (justify left) hide))
  (property "Footprint" "Diode_SMD:D_0402_1005Metric" (id 2) (at 98.552 128.27 90) (effects (font (size 1.27 1.27)) hide))
  (property "Datasheet" "~" (id 3) (at 100.33 128.27 0) (effects (font (size 1.27 1.27)) hide)) (pin "1") (pin "2"))

 (symbol (lib_id "power:VDD") (at 189.23 49.53 0) (unit 1) (in_bom yes) (on_board yes) (fields_autoplaced)
  (property "Reference" "#PWR0123" (id 0) (at 189.23 53.34 0) (effects (font (size 1.27 1.27)) hide))
  (property "Value" "VDD" (id 1) (at 189.23 44.45 0))
  (property "Footprint" "" (id 2) (at 189.23 49.53 0) (effects (font (size 1.27 1.27)) hide))
  (property "Datasheet" "" (id 3) (at 189.23 49.53 0) (effects (font (size 1.27 1.27)) hide)) (pin "1"))

 (symbol (lib_id "Device:LED") (at 232.41 69.85 90) (unit 1) (in_bom yes) (on_board yes) (fields_autoplaced)
  (property "Reference" "D10" (id 0) (at 236.22 70.1674 90) (effects (font (size 1.27 1.27)) (justify right)))
  (property "Value" "LED_RED" (id 1) (at 236.22 72.7074 90) (effects (font (size 1.27 1.27)) (justify right)))
  (property "Footprint" "LED_SMD:LED_0603_1608Metric" (id 2) (at 232.41 69.85 0) (effects (font (size 1.27 1.27)) hide))
  (property "Datasheet" "~" (id 3) (at 232.41 69.85 0) (effects (font (size 1.27 1.27)) hide)) (pin "1") (pin "2"))

 (symbol (lib_id "power:PWR_FLAG") (at 167.64 58.42 0) (unit 1) (in_bom yes) (on_board yes) (fields_autoplaced)
  (property "Reference" "#FLG0104" (id 0) (at 167.64 56.515 0) (effects (font (size 1.27 1.27)) hide))
  (property "Value" "PWR_FLAG" (id 1) (at 167.64 53.34 0))
  (property "Footprint" "" (id 2) (at 167.64 58.42 0) (effects (font (size 1.27 1.27)) hide))
  (property "Datasheet" "~" (id 3) (at 167.64 58.42 0) (effects (font (size 1.27 1.27)) hide)) (pin "1"))

 (symbol (lib_id "Device:R") (at 146.05 100.33 90) (mirror x) (unit 1) (in_bom yes) (on_board yes)
  (property "Reference" "R8" (id 0) (at 146.05 100.33 90))
  (property "Value" "22 ohm" (id 1) (at 146.05 102.87 90))
  (property "Footprint" "Resistor_SMD:R_0402_1005Metric" (id 2) (at 146.05 98.552 90) (effects (font (size 1.27 1.27)) hide))
  (property "Datasheet" "~" (id 3) (at 146.05 100.33 0) (effects (font (size 1.27 1.27)) hide)) (pin "1") (pin "2"))

 (symbol (lib_id "Device:D_Zener") (at 144.78 67.31 270) (unit 1) (in_bom yes) (on_board yes) (fields_autoplaced)
  (property "Reference" "D9" (id 0) (at 147.32 66.0399 90) (effects (font (size 1.27 1.27)) (justify left)))
  (property "Value" "TVS_D" (id 1) (at 147.32 68.5799 90) (effects (font (size 1.27 1.27)) (justify left)))
  (property "Footprint" "TSV - Diodes:ESDALC6V1-1M2" (id 2) (at 144.78 67.31 0) (effects (font (size 1.27 1.27)) hide))
  (property "Datasheet" "~" (id 3) (at 144.78 67.31 0) (effects (font (size 1.27 1.27)) hide)) (pin "1") (pin "2"))

 (symbol (lib_id "Device:R") (at 213.36 66.04 90) (mirror x) (unit 1) (in_bom yes) (on_board yes)
  (property "Reference" "R10" (id 0) (at 213.36 66.04 90))
  (property "Value" "1k ohm" (id 1) (at 213.36 68.58 90))
  (property "Footprint" "Resistor_SMD:R_0402_1005Metric" (id 2) (at 213.36 64.262 90) (effects (font (size 1.27 1.27)) hide))
  (property "Datasheet" "~" (id 3) (at 213.36 66.04 0) (effects (font (size 1.27 1.27)) hide)) (pin "1") (pin "2"))

 (symbol (lib_id "Device:Varistor") (at 123.19 128.27 0) (unit 1) (in_bom yes) (on_board yes) (fields_autoplaced)
  (property "Reference" "D8" (id 0) (at 125.73 127.2531 0) (effects (font (size 1.27 1.27)) (justify left)))
  (property "Value" "ESD_VARISTOR" (id 1) (at 125.73 129.7931 0) (effects (font (size 1.27 1.27)) (justify left) hide))
  (property "Footprint" "Diode_SMD:D_0402_1005Metric" (id 2) (at 121.412 128.27 90) (effects (font (size 1.27 1.27)) hide))
  (property "Datasheet" "~" (id 3) (at 123.19 128.27 0) (effects (font (size 1.27 1.27)) hide)) (pin "1") (pin "2"))

 (symbol (lib_id "Device:R") (at 247.65 82.55 0) (mirror y) (unit 1) (in_bom yes) (on_board yes) (fields_autoplaced)
  (property "Reference" "R12" (id 0) (at 254 82.55 90))
  (property "Value" "330 ohm" (id 1) (at 251.46 82.55 90))
  (property "Footprint" "Resistor_SMD:R_0402_1005Metric" (id 2) (at 249.428 82.55 90) (effects (font (size 1.27 1.27)) hide))
  (property "Datasheet" "~" (id 3) (at 247.65 82.55 0) (effects (font (size 1.27 1.27)) hide)) (pin "1") (pin "2"))

 (symbol (lib_id "power:VCOM") (at 144.78 53.975 0) (unit 1) (in_bom yes) (on_board yes) (fields_autoplaced)
  (property "Reference" "#PWR0120" (id 0) (at 144.78 57.785 0) (effects (font (size 1.27 1.27)) hide))
  (property "Value" "VCOM" (id 1) (at 144.78 48.26 0))
  (property "Footprint" "" (id 2) (at 144.78 53.975 0) (effects (font (size 1.27 1.27)) hide))
  (property "Datasheet" "" (id 3) (at 144.78 53.975 0) (effects (font (size 1.27 1.27)) hide)) (pin "1"))

 (symbol (lib_id "Device:R") (at 146.05 97.79 90) (mirror x) (unit 1) (in_bom yes) (on_board yes)
  (property "Reference" "R7" (id 0) (at 146.05 97.79 90))
  (property "Value" "22 ohm" (id 1) (at 146.05 95.25 90))
  (property "Footprint" "Resistor_SMD:R_0402_1005Metric" (id 2) (at 146.05 96.012 90) (effects (font (size 1.27 1.27)) hide))
  (property "Datasheet" "~" (id 3) (at 146.05 97.79 0) (effects (font (size 1.27 1.27)) hide)) (pin "1") (pin "2"))

 (symbol (lib_id "Device:L") (at 62.23 134.62 0) (mirror y) (unit 1) (in_bom yes) (on_board yes) (fields_autoplaced)
  (property "Reference" "L1" (id 0) (at 63.5 133.3499 0) (effects (font (size 1.27 1.27)) (justify right)))
  (property "Value" "CHOKE" (id 1) (at 63.5 135.8899 0) (effects (font (size 1.27 1.27)) (justify right)))
  (property "Footprint" "Inductor_SMD:L_0402_1005Metric" (id 2) (at 62.23 134.62 0) (effects (font (size 1.27 1.27)) hide))
  (property "Datasheet" "~" (id 3) (at 62.23 134.62 0) (effects (font (size 1.27 1.27)) hide)) (pin "1") (pin "2"))

 (symbol (lib_id "Device:R") (at 213.36 63.5 90) (mirror x) (unit 1) (in_bom yes) (on_board yes)
  (property "Reference" "R9" (id 0) (at 213.36 63.5 90))
  (property "Value" "1k ohm" (id 1) (at 213.36 59.69 90))
  (property "Footprint" "Resistor_SMD:R_0402_1005Metric" (id 2) (at 213.36 61.722 90) (effects (font (size 1.27 1.27)) hide))
  (property "Datasheet" "~" (id 3) (at 213.36 63.5 0) (effects (font (size 1.27 1.27)) hide)) (pin "1") (pin "2"))

 (symbol (lib_id "power:GNDA") (at 189.23 120.65 0) (unit 1) (in_bom yes) (on_board yes) (fields_autoplaced)
  (property "Reference" "#PWR0124" (id 0) (at 189.23 127 0) (effects (font (size 1.27 1.27)) hide))
  (property "Value" "GNDA" (id 1) (at 189.23 125.73 0))
  (property "Footprint" "" (id 2) (at 189.23 120.65 0) (effects (font (size 1.27 1.27)) hide))
  (property "Datasheet" "" (id 3) (at 189.23 120.65 0) (effects (font (size 1.27 1.27)) hide)) (pin "1"))

 (symbol (lib_id "power:GNDA") (at 144.78 74.93 0) (unit 1) (in_bom yes) (on_board yes) (fields_autoplaced)
  (property "Reference" "#PWR0122" (id 0) (at 144.78 81.28 0) (effects (font (size 1.27 1.27)) hide))
  (property "Value" "GNDA" (id 1) (at 144.78 80.01 0))
  (property "Footprint" "" (id 2) (at 144.78 74.93 0) (effects (font (size 1.27 1.27)) hide))
  (property "Datasheet" "" (id 3) (at 144.78 74.93 0) (effects (font (size 1.27 1.27)) hide)) (pin "1"))

 (symbol (lib_id "Device:L") (at 107.95 58.42 270) (mirror x) (unit 1) (in_bom yes) (on_board yes) (fields_autoplaced)
  (property "Reference" "L2" (id 0) (at 107.95 52.07 90))
  (property "Value" "CHOKE" (id 1) (at 107.95 54.61 90))
  (property "Footprint" "Inductor_SMD:L_0402_1005Metric" (id 2) (at 107.95 58.42 0) (effects (font (size 1.27 1.27)) hide))
  (property "Datasheet" "~" (id 3) (at 107.95 58.42 0) (effects (font (size 1.27 1.27)) hide)) (pin "1") (pin "2"))

 (symbol (lib_id "Device:C") (at 133.35 128.27 0) (unit 1) (in_bom yes) (on_board yes) (fields_autoplaced)
  (property "Reference" "C18" (id 0) (at 137.16 126.9999 0) (effects (font (size 1.27 1.27)) (justify left)))
  (property "Value" "47pF" (id 1) (at 137.16 129.5399 0) (effects (font (size 1.27 1.27)) (justify left)))
  (property "Footprint" "Capacitor_SMD:C_0201_0603Metric" (id 2) (at 134.3152 132.08 0) (effects (font (size 1.27 1.27)) hide))
  (property "Datasheet" "~" (id 3) (at 133.35 128.27 0) (effects (font (size 1.27 1.27)) hide)) (pin "1") (pin "2"))

 (symbol (lib_id "Connector:USB_B_Micro") (at 85.09 97.79 0) (unit 1) (in_bom yes) (on_board yes) (fields_autoplaced)
  (property "Reference" "CONN1" (id 0) (at 85.09 85.09 0))
  (property "Value" "USB_B_Micro" (id 1) (at 85.09 87.63 0))
  (property "Footprint" "Connector_USB:USB_Micro-B_Molex-105017-0001" (id 2) (at 88.9 99.06 0) (effects (font (size 1.27 1.27)) hide))
  (property "Datasheet" "~" (id 3) (at 88.9 99.06 0) (effects (font (size 1.27 1.27)) hide)) (pin "1") (pin "2") (pin "3") (pin "4") (pin "5") (pin "6"))

 (symbol (lib_id "Device:C") (at 62.23 97.79 0) (unit 1) (in_bom yes) (on_board yes) (fields_autoplaced)
  (property "Reference" "C16" (id 0) (at 66.04 96.5199 0) (effects (font (size 1.27 1.27)) (justify left)))
  (property "Value" "0.01uF" (id 1) (at 66.04 99.0599 0) (effects (font (size 1.27 1.27)) (justify left)))
  (property "Footprint" "Capacitor_SMD:C_0402_1005Metric" (id 2) (at 63.1952 101.6 0) (effects (font (size 1.27 1.27)) hide))
  (property "Datasheet" "~" (id 3) (at 62.23 97.79 0) (effects (font (size 1.27 1.27)) hide)) (pin "1") (pin "2"))

 (symbol (lib_id "power:GNDA") (at 116.84 158.75 0) (unit 1) (in_bom yes) (on_board yes) (fields_autoplaced)
  (property "Reference" "#PWR0121" (id 0) (at 116.84 165.1 0) (effects (font (size 1.27 1.27)) hide))
  (property "Value" "GNDA" (id 1) (at 116.84 163.83 0))
  (property "Footprint" "" (id 2) (at 116.84 158.75 0) (effects (font (size 1.27 1.27)) hide))
  (property "Datasheet" "" (id 3) (at 116.84 158.75 0) (effects (font (size 1.27 1.27)) hide)) (pin "1"))

 (symbol (lib_id "Device:C") (at 109.22 128.27 0) (unit 1) (in_bom yes) (on_board yes) (fields_autoplaced)
  (property "Reference" "C17" (id 0) (at 113.03 126.9999 0) (effects (font (size 1.27 1.27)) (justify left)))
  (property "Value" "47pF" (id 1) (at 113.03 129.5399 0) (effects (font (size 1.27 1.27)) (justify left)))
  (property "Footprint" "Capacitor_SMD:C_0201_0603Metric" (id 2) (at 110.1852 132.08 0) (effects (font (size 1.27 1.27)) hide))
  (property "Datasheet" "~" (id 3) (at 109.22 128.27 0) (effects (font (size 1.27 1.27)) hide)) (pin "1") (pin "2"))

 (symbol (lib_id "Device:LED") (at 247.65 69.85 90) (unit 1) (in_bom yes) (on_board yes) (fields_autoplaced)
  (property "Reference" "D11" (id 0) (at 251.46 70.1674 90) (effects (font (size 1.27 1.27)) (justify right)))
  (property "Value" "LED_GREEN" (id 1) (at 251.46 72.7074 90) (effects (font (size 1.27 1.27)) (justify right)))
  (property "Footprint" "LED_SMD:LED_0603_1608Metric" (id 2) (at 247.65 69.85 0) (effects (font (size 1.27 1.27)) hide))
  (property "Datasheet" "~" (id 3) (at 247.65 69.85 0) (effects (font (size 1.27 1.27)) hide)) (pin "1") (pin "2"))

 (symbol (lib_id "Interface_USB:CP2102N-Axx-xQFN24") (at 189.23 86.36 0) (unit 1) (in_bom yes) (on_board yes) (fields_autoplaced)
  (property "Reference" "U2" (id 0) (at 191.2494 114.3 0) (effects (font (size 1.27 1.27)) (justify left)))
  (property "Value" "CP2102N-Axx-xQFN24" (id 1) (at 191.2494 116.84 0) (effects (font (size 1.27 1.27)) (justify left)))
  (property "Footprint" "Package_DFN_QFN:QFN-24-1EP_4x4mm_P0.5mm_EP2.6x2.6mm" (id 2) (at 220.98 113.03 0) (effects (font (size 1.27 1.27)) hide))
  (property "Datasheet" "https://www.silabs.com/documents/public/data-sheets/cp2102n-datasheet.pdf" (id 3) (at 190.5 105.41 0) (effects (font (size 1.27 1.27)) hide)) (pin "1") (pin "10") (pin "11") (pin "12") (pin "13") (pin "14") (pin "15") (pin "16") (pin "17") (pin "18") (pin "19") (pin "2") (pin "20") (pin "21") (pin "22") (pin "23") (pin "24") (pin "25") (pin "3") (pin "4") (pin "5") (pin "6") (pin "7") (pin "8") (pin "9")))
